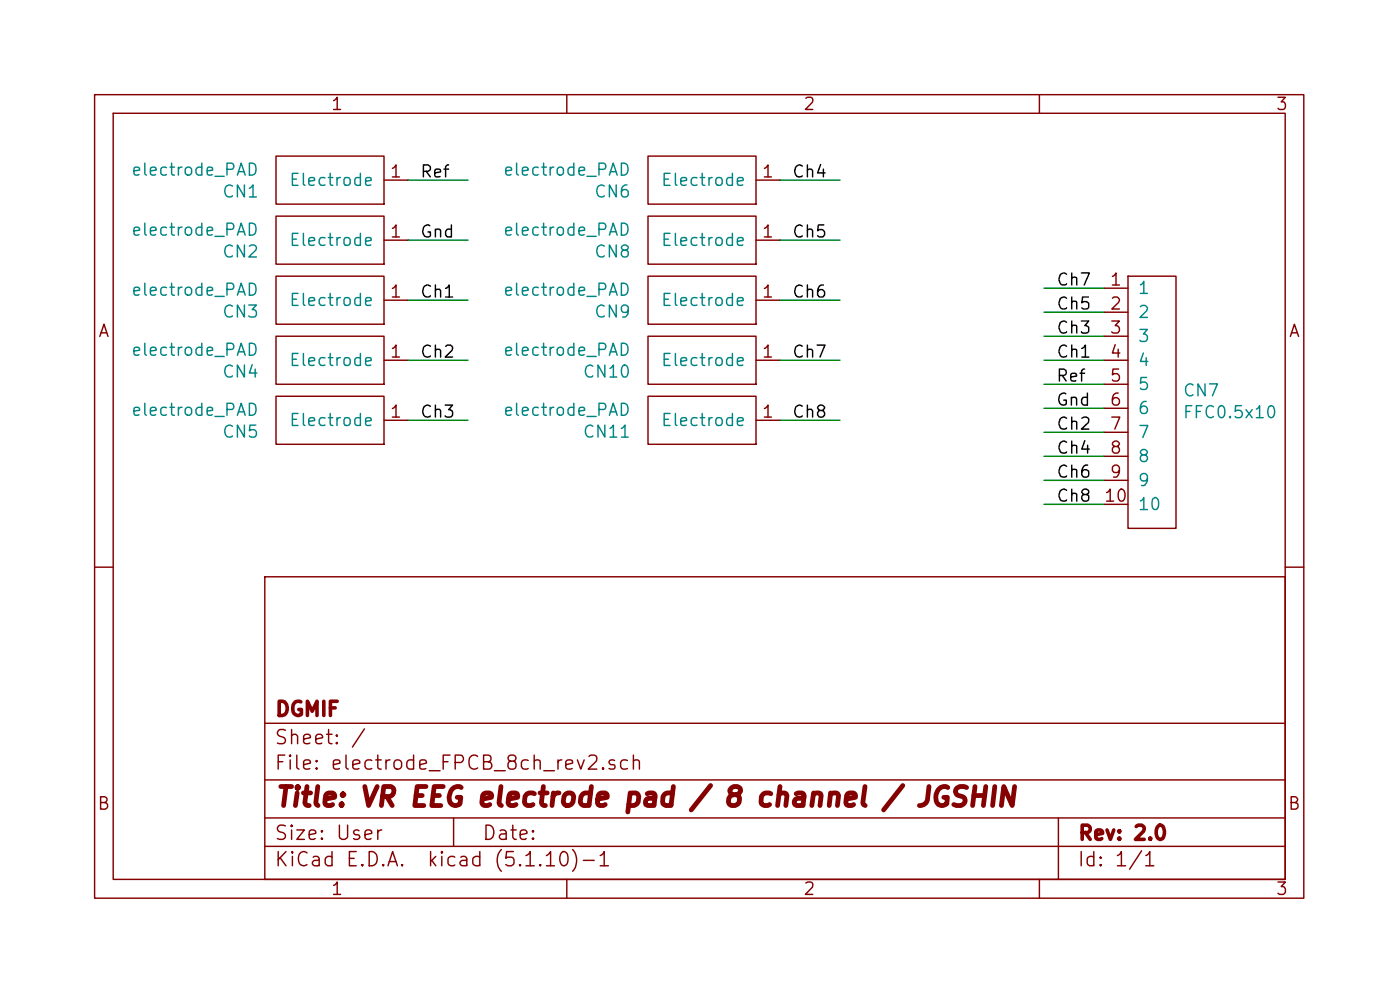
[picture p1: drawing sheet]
EESchema Schematic File Version 4
EELAYER 30 0
EELAYER END
$Descr User 5827 4134
encoding utf-8
Sheet 1 1
Title "VR EEG electrode pad / 8 channel / JGSHIN"
Date ""
Rev "2.0"
Comp "DGMIF"
Comment1 ""
Comment2 ""
Comment3 ""
Comment4 ""
$EndDescr
$Comp
L jgshin_KiCad_lib:electrode_PAD CN1
U 1 1
P 1400 850
F 0 "CN1" H 1081 904 50  0000 R CNN
F 1 "electrode_PAD" H 1081 995 50  0000 R CNN
F 2 "jgshin_KiCad_lib:electrode_PAD" H 1450 800 50  0001 C CNN
F 3 "" H 1450 800 50  0001 C CNN
	1    1400 850 
	1    0    0    -1  
$EndComp
$Comp
L jgshin_KiCad_lib:electrode_PAD CN2
U 1 1
P 1400 1100
F 0 "CN2" H 1081 1154 50  0000 R CNN
F 1 "electrode_PAD" H 1081 1245 50  0000 R CNN
F 2 "jgshin_KiCad_lib:electrode_PAD" H 1450 1050 50  0001 C CNN
F 3 "" H 1450 1050 50  0001 C CNN
	1    1400 1100
	1    0    0    -1  
$EndComp
$Comp
L jgshin_KiCad_lib:electrode_PAD CN3
U 1 1
P 1400 1350
F 0 "CN3" H 1081 1404 50  0000 R CNN
F 1 "electrode_PAD" H 1081 1495 50  0000 R CNN
F 2 "jgshin_KiCad_lib:electrode_PAD" H 1450 1300 50  0001 C CNN
F 3 "" H 1450 1300 50  0001 C CNN
	1    1400 1350
	1    0    0    -1  
$EndComp
$Comp
L jgshin_KiCad_lib:electrode_PAD CN6
U 1 1
P 2950 850
F 0 "CN6" H 2631 904 50  0000 R CNN
F 1 "electrode_PAD" H 2631 995 50  0000 R CNN
F 2 "jgshin_KiCad_lib:electrode_PAD" H 3000 800 50  0001 C CNN
F 3 "" H 3000 800 50  0001 C CNN
	1    2950 850 
	1    0    0    -1  
$EndComp
$Comp
L jgshin_KiCad_lib:FFC0.5x10 CN7
U 1 1
P 4700 2250
F 0 "CN7" H 4928 2876 50  0000 L CNN
F 1 "FFC0.5x10" H 4928 2785 50  0000 L CNN
F 2 "jgshin_KiCad_lib:FFC cable 0.5 x 10" H 4700 2250 50  0001 C CNN
F 3 "" H 4700 2250 50  0001 C CNN
	1    4700 2250
	1    0    0    -1  
$EndComp
$Comp
L jgshin_KiCad_lib:electrode_PAD CN5
U 1 1
P 1400 1850
F 0 "CN5" H 1081 1904 50  0000 R CNN
F 1 "electrode_PAD" H 1081 1995 50  0000 R CNN
F 2 "jgshin_KiCad_lib:electrode_PAD" H 1450 1800 50  0001 C CNN
F 3 "" H 1450 1800 50  0001 C CNN
	1    1400 1850
	1    0    0    -1  
$EndComp
$Comp
L jgshin_KiCad_lib:electrode_PAD CN4
U 1 1
P 1400 1600
F 0 "CN4" H 1081 1654 50  0000 R CNN
F 1 "electrode_PAD" H 1081 1745 50  0000 R CNN
F 2 "jgshin_KiCad_lib:electrode_PAD" H 1450 1550 50  0001 C CNN
F 3 "" H 1450 1550 50  0001 C CNN
	1    1400 1600
	1    0    0    -1  
$EndComp
$Comp
L jgshin_KiCad_lib:electrode_PAD CN9
U 1 1
P 2950 1350
F 0 "CN9" H 2631 1404 50  0000 R CNN
F 1 "electrode_PAD" H 2631 1495 50  0000 R CNN
F 2 "jgshin_KiCad_lib:electrode_PAD" H 3000 1300 50  0001 C CNN
F 3 "" H 3000 1300 50  0001 C CNN
	1    2950 1350
	1    0    0    -1  
$EndComp
$Comp
L jgshin_KiCad_lib:electrode_PAD CN8
U 1 1
P 2950 1100
F 0 "CN8" H 2631 1154 50  0000 R CNN
F 1 "electrode_PAD" H 2631 1245 50  0000 R CNN
F 2 "jgshin_KiCad_lib:electrode_PAD" H 3000 1050 50  0001 C CNN
F 3 "" H 3000 1050 50  0001 C CNN
	1    2950 1100
	1    0    0    -1  
$EndComp
Wire Wire Line
	1700 750  1950 750 
Text Label 1750 750  0    50   ~ 0
Ref
Wire Wire Line
	1700 1000 1950 1000
Text Label 1750 1000 0    50   ~ 0
Gnd
Wire Wire Line
	1700 1250 1950 1250
Text Label 1750 1250 0    50   ~ 0
Ch1
Wire Wire Line
	1700 1500 1950 1500
Text Label 1750 1500 0    50   ~ 0
Ch2
Wire Wire Line
	1700 1750 1950 1750
Text Label 1750 1750 0    50   ~ 0
Ch3
Wire Wire Line
	3250 750  3500 750 
Text Label 3300 750  0    50   ~ 0
Ch4
Wire Wire Line
	3250 1000 3500 1000
Text Label 3300 1000 0    50   ~ 0
Ch5
Wire Wire Line
	3250 1250 3500 1250
Text Label 3300 1250 0    50   ~ 0
Ch6
$Comp
L jgshin_KiCad_lib:electrode_PAD CN11
U 1 1
P 2950 1850
F 0 "CN11" H 2631 1904 50  0000 R CNN
F 1 "electrode_PAD" H 2631 1995 50  0000 R CNN
F 2 "jgshin_KiCad_lib:electrode_PAD" H 3000 1800 50  0001 C CNN
F 3 "" H 3000 1800 50  0001 C CNN
	1    2950 1850
	1    0    0    -1  
$EndComp
$Comp
L jgshin_KiCad_lib:electrode_PAD CN10
U 1 1
P 2950 1600
F 0 "CN10" H 2631 1654 50  0000 R CNN
F 1 "electrode_PAD" H 2631 1745 50  0000 R CNN
F 2 "jgshin_KiCad_lib:electrode_PAD" H 3000 1550 50  0001 C CNN
F 3 "" H 3000 1550 50  0001 C CNN
	1    2950 1600
	1    0    0    -1  
$EndComp
Wire Wire Line
	3250 1500 3500 1500
Text Label 3300 1500 0    50   ~ 0
Ch7
Wire Wire Line
	3250 1750 3500 1750
Text Label 3300 1750 0    50   ~ 0
Ch8
Wire Wire Line
	4350 1600 4600 1600
Text Label 4400 1600 0    50   ~ 0
Ref
Wire Wire Line
	4350 1700 4600 1700
Text Label 4400 1700 0    50   ~ 0
Gnd
Wire Wire Line
	4600 1900 4350 1900
Text Label 4550 1900 2    50   ~ 0
Ch4
Wire Wire Line
	4600 1300 4350 1300
Text Label 4550 1300 2    50   ~ 0
Ch5
Wire Wire Line
	4600 2000 4350 2000
Text Label 4550 2000 2    50   ~ 0
Ch6
Wire Wire Line
	4600 1200 4350 1200
Text Label 4550 1200 2    50   ~ 0
Ch7
Wire Wire Line
	4600 2100 4350 2100
Text Label 4550 2100 2    50   ~ 0
Ch8
Text Label 4550 1400 2    50   ~ 0
Ch3
Wire Wire Line
	4600 1400 4350 1400
Text Label 4550 1800 2    50   ~ 0
Ch2
Wire Wire Line
	4600 1800 4350 1800
Text Label 4550 1500 2    50   ~ 0
Ch1
Wire Wire Line
	4600 1500 4350 1500
$EndSCHEMATC
